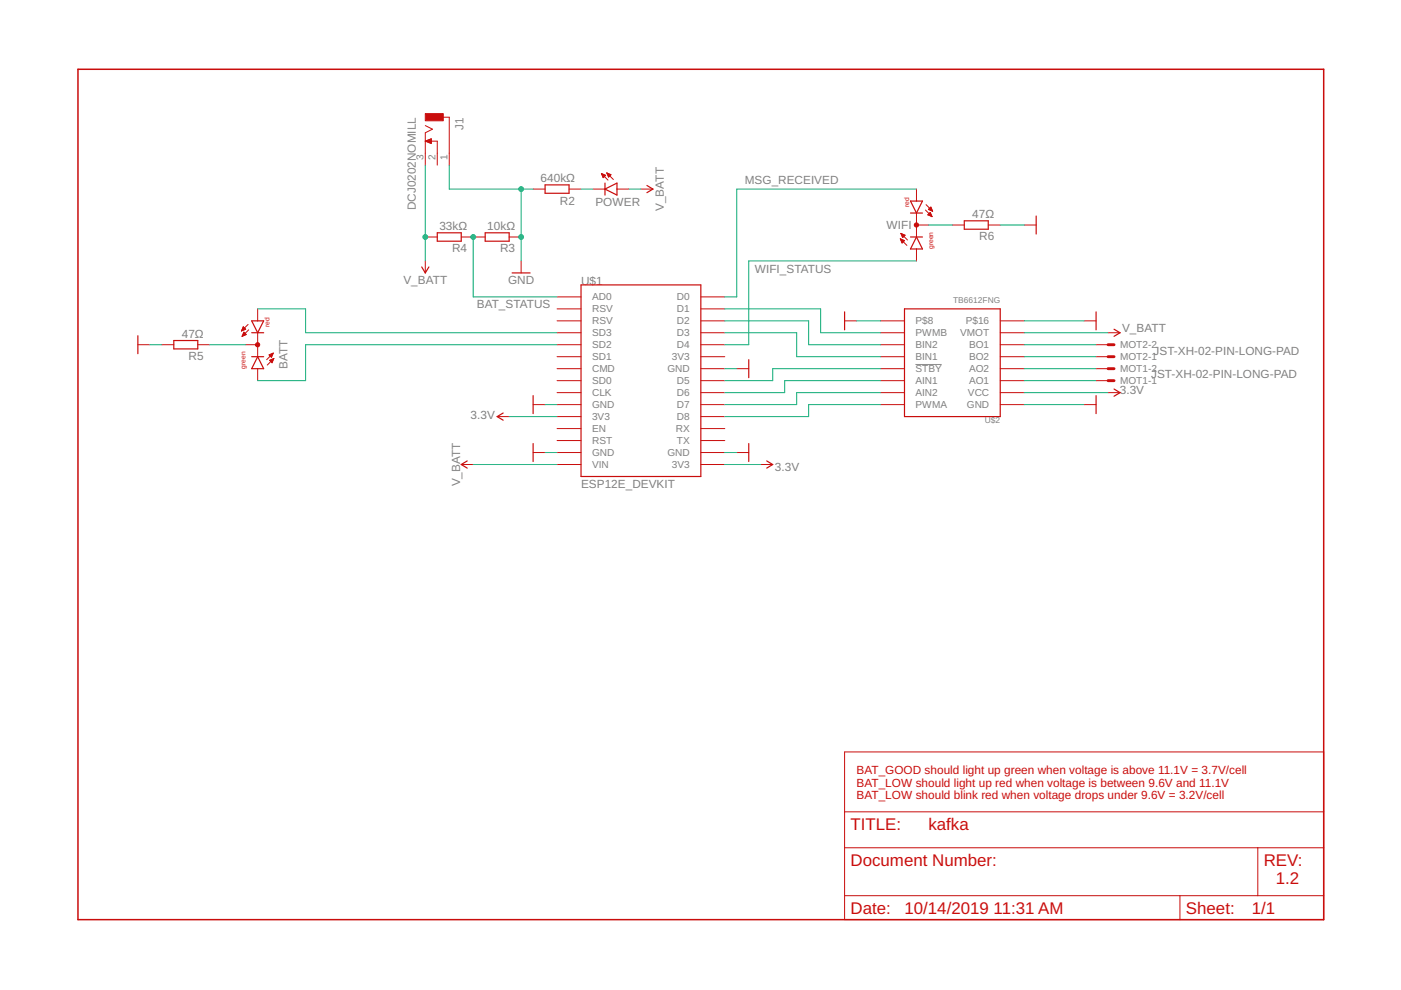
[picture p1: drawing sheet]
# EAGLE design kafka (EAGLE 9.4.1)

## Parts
BATT  DUOLED-RG-C3MM  [DUOLED-A-3MM]
J1  DCJ0202NOMILL  [DCJ0202_NOMILL]
MOT1  JST-XH-02-PIN-LONG-PAD  [JST-XH-02-PACKAGE-LONG-PAD]
MOT2  JST-XH-02-PIN-LONG-PAD  [JST-XH-02-PACKAGE-LONG-PAD]
POWER  LED3MM  [LED3MM]
R2  640kΩ  R-EU_R0603  [R0603]
R3  10kΩ  R-EU_R0603  [R0603]
R4  33kΩ  R-EU_R0603  [R0603]
R5  47Ω  R-EU_R0603  [R0603]
R6  47Ω  R-EU_R0603  [R0603]
U$1  ESP12E_DEVKIT  [ESP12E_DEVKIT]
U$2  TB6612FNG  [TB6612FNG]
WIFI  DUOLED-RG-C3MM  [DUOLED-A-3MM]

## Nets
3.3V: U$1.3V3@2(3V3) U$2.VCC
AIN1: U$1.D6 U$2.AIN1
AIN2: U$1.D7 U$2.AIN2
BAT_STATUS: R3.2 R4.1 U$1.AD0
BIN1: U$1.D3 U$2.BIN1
BIN2: U$1.D2 U$2.BIN2
GND: J1.3 R2.2 R3.1 R5.2 R6.1 U$1.GND@0(GND) U$1.GND@1(GND) U$1.GND@2(GND) U$1.GND@3(GND) U$2.GND U$2.TB6612FNG1 U$2.TB6612FNG2
MSG_RECEIVED: U$1.D0 WIFI.3(AR)
N$1: MOT2.2 U$2.BO1
N$2: MOT2.1 U$2.BO2
N$3: MOT1.2 U$2.AO2
N$4: MOT1.1 U$2.AO1
N$5: R6.2 WIFI.2(C)
N$11: POWER.K(C) R2.1
N$16: BATT.1(AG) U$1.SD2
N$17: BATT.3(AR) U$1.SD3
N$18: BATT.2(C) R5.1
N$19: U$1.3V3@0(3V3) ; supply symbol labelled 3.3V
PWMA: U$1.D8 U$2.PWMA
PWMB: U$1.D1 U$2.PWMB
STBY: U$1.D5 U$2.!STBY
V_BATT: J1.1 POWER.A R4.2 U$1.VIN U$2.VMOT
WIFI_STATUS: U$1.D4 WIFI.1(AG)
Unconnected: J1.2 U$1.3V3@1(3V3) U$1.CLK U$1.CMD U$1.EN U$1.RST U$1.RSV@0(RSV) U$1.RSV@1(RSV) U$1.RX U$1.SD0 U$1.SD1 U$1.TX

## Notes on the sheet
- BAT_GOOD should light up green when voltage is above 11.1V = 3.7V/cell
  BAT_LOW should light up red when voltage is between 9.6V and 11.1V
  BAT_LOW should blink red when voltage drops under 9.6V = 3.2V/cell
- 1.2

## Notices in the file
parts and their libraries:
SparkFun-PowerSymbols_jj: Licensing: Creative Commons ShareAlike 4.0 International - https://creativecommons.org/licenses/by-sa/4.0
